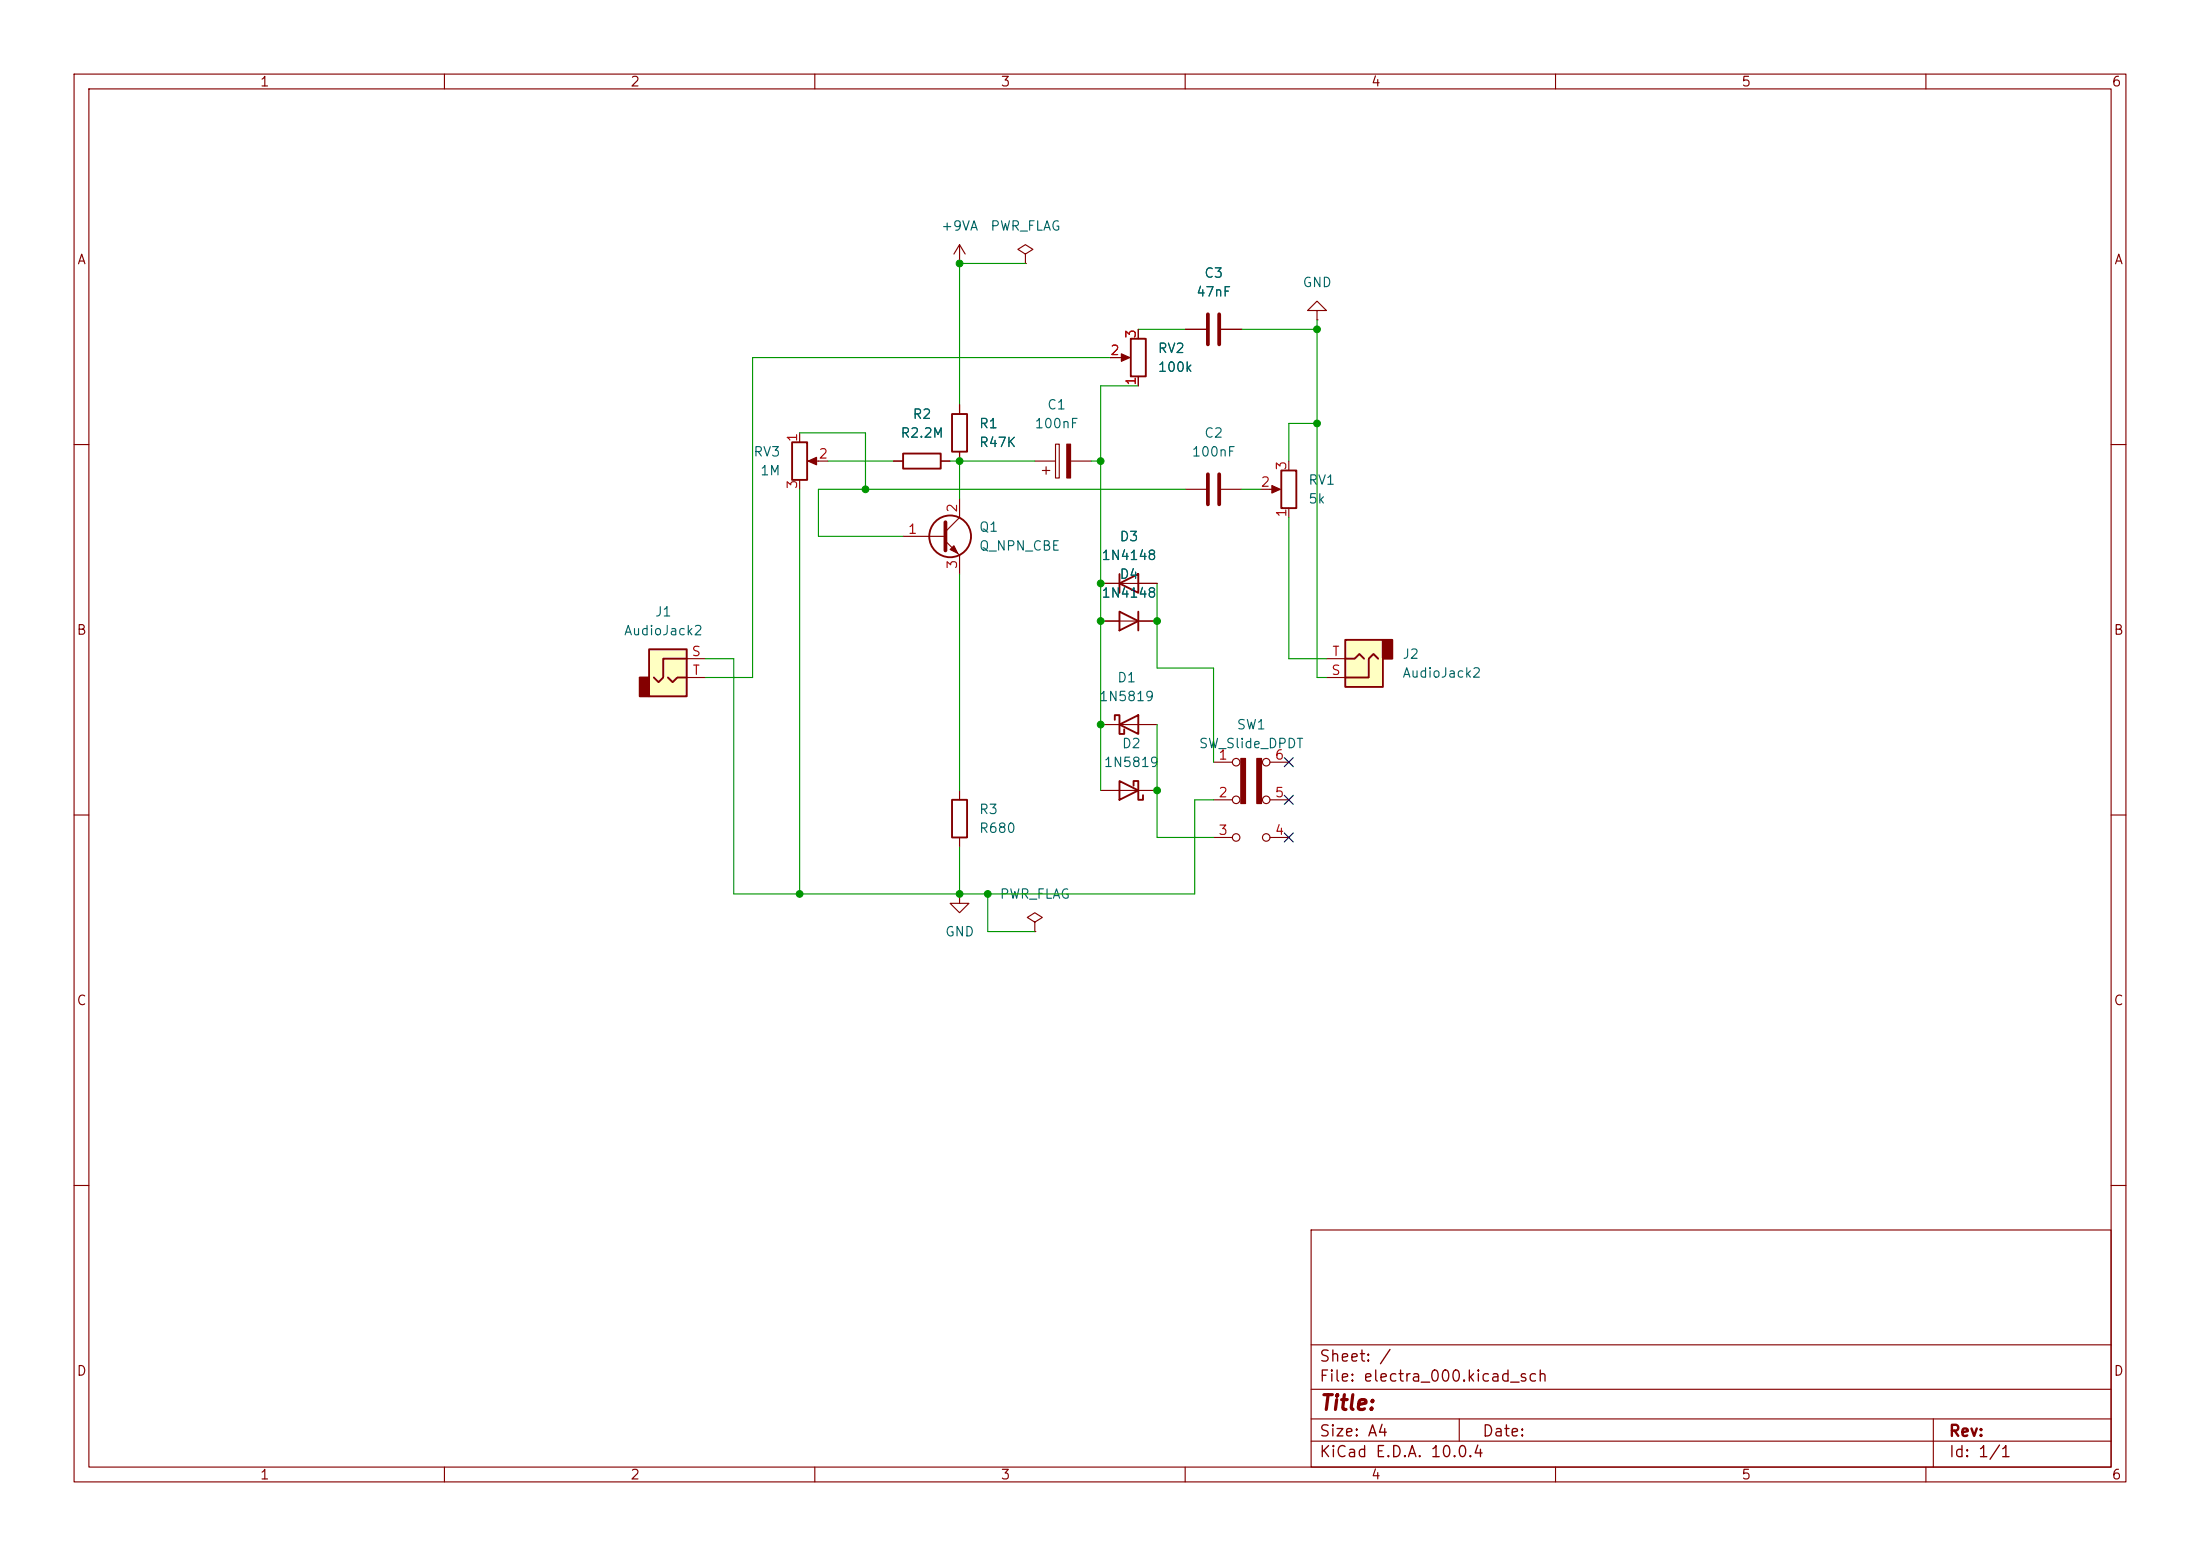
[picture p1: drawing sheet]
<svg xmlns="http://www.w3.org/2000/svg" width="297mm" height="210mm" viewBox="0 0 297 210" stroke-linecap="round" stroke-linejoin="round" font-family="sans-serif">
<g fill="none" stroke="#840000" stroke-width=".15">
<path d="M10 10h277v190h-277zM12 12h273v186h-273zM60 10v2M110 10v2M160 10v2M210 10v2M260 10v2M177.8 41.9h1.3l-1.3-1.3-1.3 1.3h1.3v1.3M177.8 43.2h.1M10 60h2M285 60h2M10 110h2"/>
<path d="M285 110h2M10 160h2M177 166h108v32h-108zM285 160h2M60 198v2M110 198v2M160 198v2M177 194.5h108M177 191.5h108M177 187.5h108M177 181.5h108M197 191.5v3"/>
<path d="M210 198v2M260 198v2M261 191.5v6.5"/>
</g>
<path d="M181.6 86.4h5.1v6.3h-5.1z" fill="#ffffc2"/>
<path d="M186.7 86.4h1.3v2.5h-1.3z" fill="#840000" stroke="#840000" stroke-width=".25"/>
<path d="M106.9 59.7h2.1v5.1h-2.1zM128.5 55.9h2.1v5.1h-2.1zM151.1 78.7l2.6-1.2v2.5zM151.1 77.5v2.5M173 63.5h2v5.1h-2zM151.1 82.6l2.6 1.2-2.6 1.3zM153.7 82.6v2.5M181.6 86.4h5.1v6.3h-5.1zM181.6 88.9h1.3l.6-.6 .6 .6M186.1 88.9l-.7-.6-.6 .6v2.5h-3.2M151.1 105.4l2.6 1.3-2.6 1.3zM153 106v-.6h.7v2.6h.6v-.7" fill="none" stroke="#840000" stroke-width=".25"/>
<g fill="none" stroke="#840000" stroke-width=".15">
<path d="M129.5 35.6h.1M129.5 33l-.7 1.3M129.5 33l.8 1.3M129.5 33v2.6M107.9 58.4v1.3M129.5 54.6v1.3M142.5 59.9h.5v4.6h-.5zM160 44.5h2.8M164.8 44.5h2.8M107.9 64.8v1.2M109.5 62.2h2.3M129.5 61v1.2"/>
<path d="M139.7 62.2h2.8M140.7 63.5h1M141.2 63v1M144.5 62.2h2.8M148.6 78.7h7.6M170.2 66h2.3M174 62.2v1.3M174 68.6v1.3M148.6 83.8h7.6M179.1 91.4h2.5M179.1 88.9h2.5M148.6 106.7h7.6"/>
<path d="M163.8 102.9h2.6M163.8 108h2.6M163.8 113h2.6M171.4 102.9h2.6M171.4 108h2.6M171.4 113h2.6"/>
<circle cx="166.9" cy="108" r=".51"/>
<circle cx="166.9" cy="102.9" r=".51"/>
<circle cx="166.9" cy="113" r=".51"/>
<circle cx="170.9" cy="108" r=".51"/>
<circle cx="170.9" cy="102.9" r=".51"/>
<circle cx="170.9" cy="113" r=".51"/>
</g>
<g fill="#840000" stroke="#840000" stroke-width=".15">
<path d="M144 59.9h.5v4.6h-.5z"/>
<path d="M109.1 62.2l1.1-.5v1z"/>
<path d="M167.5 102.4h.6v6.1h-.6z"/>
<path d="M169.7 102.4h.6v6.1h-.6z"/>
<path d="M171.7 65.5l1.1 .5-1.1 .5z"/>
</g>
<path d="M163.1 42.4v4.1M164.6 42.4v4.1" fill="none" stroke="#840000" stroke-width=".51"/>
<path d="M87.6 87.6h5.1v6.4h-5.1z" fill="#ffffc2"/>
<path d="M86.4 91.4h1.2v2.6h-1.2z" fill="#840000" stroke="#840000" stroke-width=".25"/>
<g fill="none" stroke="#840000" stroke-width=".25">
<path d="M152.7 45.7h2v5.1h-2zM121.9 61.2h5.1v2h-5.1zM87.6 87.6h5.1v6.4h-5.1zM90.2 91.4l.6 .7 .6-.7h1.3M92.7 88.9h-3.2v2.5l-.6 .7-.6-.7M150.5 97.2v-.7h.6v2.6h.7v-.7M151.1 97.8l2.6-1.3v2.6zM128.5 108h2.1v5h-2.1z"/>
<circle cx="128.3" cy="72.4" r="2.82"/>
</g>
<g fill="none" stroke="#840000" stroke-width=".15">
<path d="M138.4 34.3l1-.6-1-.7-1 .7 1 .6v1.3M138.4 35.6h.1M129.5 54.6v1.3M149.9 48.3h2.2M153.7 44.5v1.2M153.7 50.8v1.3M160 44.5h2.8M164.8 44.5h2.8M120.6 62.2h1.3M121.9 72.4h5.7M127 62.2h1.3M127.6 73l1.9 1.9v2.6"/>
<path d="M129.5 61v1.2M129.5 67.3v2.6l-1.9 1.9M148.6 78.7h2.5M153.7 78.7h2.5M160 66h2.8M164.8 66h2.8M92.7 88.9h2.5M92.7 91.4h2.5M148.6 97.8h7.6M148.6 83.8h2.5M153.7 83.8h2.5M129.5 106.7v1.3"/>
<path d="M129.5 113v1.3M129.5 120.7v1.2h1.3l-1.3 1.3-1.2-1.3h1.2M129.5 120.7h.1M139.7 124.5l1-.7-1-.6-1 .6 1 .7v1.2M139.7 125.7h.1"/>
</g>
<g fill="#840000" stroke="#840000" stroke-width=".15">
<path d="M151.4 47.8l1.1 .5-1.1 .5z"/>
<path d="M128.3 74.2l.5-.5 .5 1z"/>
</g>
<path d="M127.6 70.5v3.8M163.1 64v4.1M164.6 64v4.1" fill="none" stroke="#840000" stroke-width=".51"/>
<g fill="none" stroke="#009600" stroke-width=".15">
<path d="M138.4 35.6h-8.9v19M107.9 58.4h8.9v7.6M149.9 48.3h-48.3v43.1h-6.4M153.7 52.1h-5.1v54.6M153.7 44.5h6.3M167.6 44.5h10.2M177.8 57.2h-3.8v5M177.8 43.2v48.2h1.3M107.9 66v54.7M111.8 62.2h8.8M128.3 62.2h11.4M129.5 62.2v5.1"/>
<path d="M129.5 77.5v29.2M147.3 62.2h1.3M156.2 78.7v11.5h7.6v12.7M160 66h-49.5v6.4h11.4M167.6 66h2.6M174 69.9v19h5.1M95.2 88.9h3.9v31.8h62.2v-12.7h2.5M156.2 97.8v15.2h7.6M129.5 114.3v6.4M133.3 120.7v5h6.4"/>
</g>
<path d="M173.4 112.4l1.2 1.2M173.4 107.3l1.2 1.3M173.4 102.3l1.2 1.2M174.6 112.4l-1.2 1.2M174.6 107.3l-1.2 1.3M174.6 102.3l-1.2 1.2" fill="none" stroke="#000084" stroke-width=".15"/>
<g fill="#009600" stroke="#009600" stroke-width=".14">
<circle cx="148.6" cy="78.7" r=".46"/>
<circle cx="148.6" cy="62.2" r=".46"/>
<circle cx="177.8" cy="57.2" r=".46"/>
<circle cx="177.8" cy="44.5" r=".46"/>
<circle cx="133.3" cy="120.7" r=".46"/>
<circle cx="148.6" cy="97.8" r=".46"/>
<circle cx="156.2" cy="106.7" r=".46"/>
<circle cx="107.9" cy="120.7" r=".46"/>
<circle cx="129.5" cy="120.7" r=".46"/>
<circle cx="156.2" cy="83.8" r=".46"/>
<circle cx="148.6" cy="83.8" r=".46"/>
<circle cx="116.8" cy="66" r=".46"/>
<circle cx="129.5" cy="35.6" r=".46"/>
<circle cx="129.5" cy="62.2" r=".46"/>
</g>
<text font-size="2" fill="#840000" x="178" y="190.8">Title:</text>
<g font-size="1.5" fill="#840000">
<text x="178" y="184.2">Sheet: /</text>
<text x="178" y="186.9">File: electra_000.kicad_sch</text>
<text x="178" y="197.1">KiCad E.D.A. 10.0.4</text>
<text x="178" y="194.3">Size: A4</text>
<text x="200" y="194.3">Date:</text>
<text x="263" y="194.3">Rev:</text>
<text x="263" y="197.1">Id: 1/1</text>
</g>
<g font-size="1.3" fill="#840000">
<text x="35" y="12">1</text>
<text x="85" y="12">2</text>
<text x="135" y="12">3</text>
<text x="185" y="12">4</text>
<text x="235" y="12">5</text>
<text x="285" y="12">6</text>
<text x="10.3" y="36">A</text>
<text x="285.3" y="36">A</text>
<text x="10.3" y="86">B</text>
<text x="285.3" y="86">B</text>
<text x="10.3" y="136">C</text>
<text x="285.3" y="136">C</text>
<text x="10.3" y="186">D</text>
<text x="285.3" y="186">D</text>
<text x="35" y="200">1</text>
<text x="85" y="200">2</text>
<text x="135" y="200">3</text>
<text x="185" y="200">4</text>
<text x="235" y="200">5</text>
<text x="285" y="200">6</text>
</g>
<g font-size="1.3" fill="#006464">
<text x="127" y="31.5">+9VA</text>
<text x="133.6" y="31.5">PWR_FLAG</text>
<text x="161.4" y="40.3">47nF</text>
<text x="162.5" y="37.8">C3</text>
<text x="175.8" y="39.1">GND</text>
<text x="156.2" y="48">RV2</text>
<text x="156.2" y="50.5">100k</text>
<text x="121.5" y="59.4">R2.2M</text>
<text x="123.1" y="56.9">R2</text>
<text x="132.1" y="58.1">R1</text>
<text x="139.6" y="58.1">100nF</text>
<text x="141.3" y="55.6">C1</text>
<text x="162.5" y="59.4">C2</text>
<text x="101.6" y="61.9">RV3</text>
<text x="102.5" y="64.5">1M</text>
<text x="132.1" y="60.7">R47K</text>
<text x="160.8" y="61.9">100nF</text>
<text x="176.5" y="65.7">RV1</text>
<text x="176.5" y="68.3">5k</text>
<text x="132.1" y="74.6">Q_NPN_CBE</text>
<text x="132.1" y="72.1">Q1</text>
<text x="148.6" y="75.9">1N4148</text>
<text x="151.1" y="73.4">D3</text>
<text x="88.3" y="83.5">J1</text>
<text x="148.6" y="81">1N4148</text>
<text x="151.1" y="78.4">D4</text>
<text x="84.1" y="86.1">AudioJack2</text>
<text x="189.2" y="89.2">J2</text>
<text x="148.3" y="95">1N5819</text>
<text x="150.7" y="92.4">D1</text>
<text x="189.2" y="91.8">AudioJack2</text>
<text x="151.4" y="101.3">D2</text>
<text x="161.8" y="101.3">SW_Slide_DPDT</text>
<text x="166.9" y="98.8">SW1</text>
<text x="148.9" y="103.8">1N5819</text>
<text x="132.1" y="110.2">R3</text>
<text x="132.1" y="112.7">R680</text>
<text x="134.9" y="121.6">PWR_FLAG</text>
<text x="127.5" y="126.7">GND</text>
</g>
<g font-size="1.3" fill="#a90000">
<text x="153.6" y="45.8" transform="rotate(-90 153.6 45.8)">3</text>
<text x="149.8" y="48.2">2</text>
<text x="153.6" y="52.1" transform="rotate(-90 153.6 52.1)">1</text>
<text x="107.9" y="59.8" transform="rotate(-90 107.9 59.8)">1</text>
<text x="110.4" y="62.2">2</text>
<text x="174" y="63.6" transform="rotate(-90 174 63.6)">3</text>
<text x="107.9" y="66.1" transform="rotate(-90 107.9 66.1)">3</text>
<text x="129.5" y="69.3" transform="rotate(-90 129.5 69.3)">2</text>
<text x="170.1" y="66">2</text>
<text x="174" y="69.9" transform="rotate(-90 174 69.9)">1</text>
<text x="122.5" y="72.4">1</text>
<text x="129.5" y="76.9" transform="rotate(-90 129.5 76.9)">3</text>
<text x="93.3" y="88.9">S</text>
<text x="179.8" y="88.9">T</text>
<text x="93.4" y="91.4">T</text>
<text x="179.6" y="91.4">S</text>
<text x="164.4" y="102.8">1</text>
<text x="164.4" y="107.9">2</text>
<text x="172" y="107.9">5</text>
<text x="172" y="102.8">6</text>
<text x="164.4" y="113">3</text>
<text x="172" y="113">4</text>
</g>
</svg>
